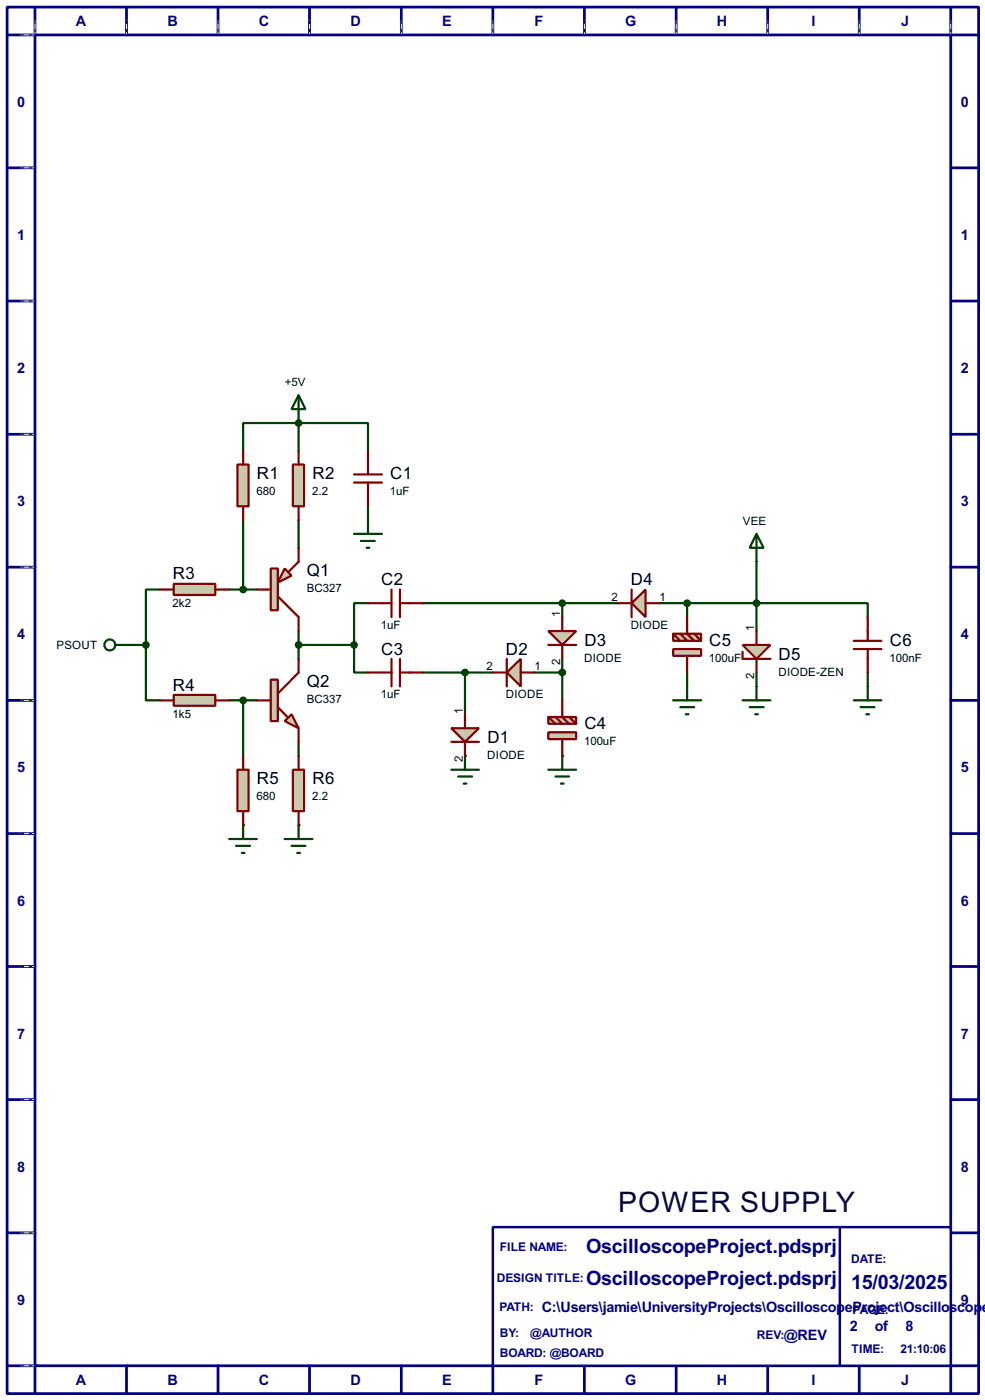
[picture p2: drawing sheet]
<svg xmlns="http://www.w3.org/2000/svg" width="180mm" height="256mm" viewBox="0 0 180 256" stroke-linecap="round" stroke-linejoin="round" font-family="sans-serif">
<g fill="none" stroke="#000080" stroke-width=".5">
<path d="M1.3 1.3h177.8v254h-177.8zM6.4 6.4h167.6v243.8h-167.6zM6.4 1.3v5.1h-5.1M23.2 1.3v5.1M39.9 1.3v5.1M56.7 1.3v5.1M73.5 1.3v5.1M90.2 1.3v5.1M107 1.3v5.1M123.8 1.3v5.1M140.5 1.3v5.1M157.3 1.3v5.1"/>
<path d="M174 1.3v5.1h5.1M1.3 30.8h5.1M174 30.8h5.1M1.3 55.2h5.1M174 55.2h5.1M1.3 79.6h5.1M174 79.6h5.1M1.3 103.9h5.1M174 103.9h5.1M1.3 128.3h5.1M174 128.3h5.1M1.3 152.7h5.1"/>
<path d="M174 152.7h5.1M1.3 177.1h5.1M174 177.1h5.1M1.3 201.5h5.1M174 201.5h5.1M1.3 225.9h5.1M174 225.9h5.1M1.3 250.2h5.1v5.1M23.2 250.2v5.1M39.9 250.2v5.1M56.7 250.2v5.1M73.5 250.2v5.1"/>
<path d="M90.2 250.2v5.1M107 250.2v5.1M123.8 250.2v5.1M140.5 250.2v5.1M157.3 250.2v5.1M179.1 250.2h-5.1v5.1"/>
</g>
<g fill="none" stroke="#fff" stroke-width=".18">
<path d="M3.9 6.4h2.3M6.4 3.9v2.3M23.2 3.9v2.3M39.9 3.9v2.3M56.7 3.9v2.3M73.5 3.9v2.3M90.2 3.9v2.3M107 3.9v2.3M123.8 3.9v2.3M140.5 3.9v2.3M157.3 3.9v2.3M174 3.9v2.3"/>
<path d="M3.9 30.8h2.3M3.9 55.2h2.3M3.9 79.6h2.3M3.9 103.9h2.3M3.9 128.3h2.3M3.9 152.7h2.3M3.9 177.1h2.3M3.9 201.5h2.3M3.9 225.9h2.3M3.9 250.2h2.3"/>
</g>
<g fill="none" stroke="#000" stroke-width=".18" stroke-dasharray=".5 1">
<path d="M3.9 6.4h2.3M6.4 3.9v2.3M23.2 3.9v2.3M39.9 3.9v2.3M56.7 3.9v2.3M73.5 3.9v2.3M90.2 3.9v2.3M107 3.9v2.3M123.8 3.9v2.3M140.5 3.9v2.3M157.3 3.9v2.3M174 3.9v2.3"/>
<path d="M3.9 30.8h2.3M3.9 55.2h2.3M3.9 79.6h2.3M3.9 103.9h2.3M3.9 128.3h2.3M3.9 152.7h2.3M3.9 177.1h2.3M3.9 201.5h2.3M3.9 225.9h2.3M3.9 250.2h2.3"/>
</g>
<path d="M90.2 224.8h83.8v25.4h-83.8z" fill="#fff" stroke="#000080" stroke-width=".45"/>
<path d="M153.7 224.8v25.4" fill="none" stroke="#000080" stroke-width=".45"/>
<path d="M44.5 95.3v12.7M54.7 95.3v5.1M67.4 92.8v2.5M42 108h5" fill="none" stroke="#004000" stroke-width=".4"/>
<g fill="#004000">
<circle cx="44.5" cy="151.2" r=".2"/>
<circle cx="54.7" cy="151.2" r=".2"/>
</g>
<g fill="none" stroke="#004000" stroke-width=".4">
<path d="M54.7 115.6v5.1M54.7 118.2h10.1M64.8 118.2v5h2.6M67.4 110.5h-2.6v7.7M77.5 110.5h35.6M102.9 110.5v2.6M120.7 110.5h17.8M125.8 110.5v2.6M138.5 110.5h20.3v2.6M138.5 110.5v5.1M54.7 135.9v2.6M77.5 123.2h12.7"/>
<path d="M102.9 120.7v2.5h-5.1M125.8 123.2v2.6M138.5 123.2v2.6M158.8 123.2v2.6"/>
</g>
<circle cx="102.9" cy="138.5" r=".2" fill="#004000"/>
<path d="M85.1 123.2v7.7M102.9 123.2v5.1" fill="none" stroke="#004000" stroke-width=".4"/>
<circle cx="85.1" cy="138.5" r=".2" fill="#004000"/>
<path d="M54.7 77.5h-10.2v5.1M54.7 77.5h12.7v5.1M54.7 77.5v5.1M24.2 118.2h2.5M26.7 118.2v10.1h2.6M29.3 108h-2.6v10.2M42 128.3h5M44.5 128.3v10.2" fill="none" stroke="#004000" stroke-width=".4"/>
<circle cx="54.7" cy="77.5" r=".2" fill="#004000"/>
<path d="M138.5 102.9v7.6" fill="none" stroke="#004000" stroke-width=".4"/>
<path d="M43.5 85.1h2v7.7h-2z" fill="#c8c8aa" stroke="#800000" stroke-width=".4"/>
<path d="M44.5 82.6v2.5M44.5 92.8v2.5" fill="none" stroke="#800000" stroke-width=".4"/>
<path d="M53.6 85.1h2.1v7.7h-2.1z" fill="#c8c8aa" stroke="#800000" stroke-width=".4"/>
<path d="M54.7 82.6v2.5M54.7 92.8v2.5M64.8 86.9h5.1M64.8 88.4h5.1M67.4 82.6v4.3M67.4 88.4v4.4" fill="none" stroke="#800000" stroke-width=".4"/>
<path d="M52.1 104.2l1.3 1.3-2.5 1.2z" fill="#c8c8aa" stroke="#800000" stroke-width=".4"/>
<path d="M49.6 104.2h1.3v7.6h-1.3z" fill="#c8c8aa" stroke="#800000" stroke-width=".4"/>
<path d="M47 108h2.6M50.9 109.3l3.8 3.8v2.5M54.7 100.4v2.5l-1.8 1.8" fill="none" stroke="#800000" stroke-width=".4"/>
<path d="M31.8 107h7.6v2h-7.6z" fill="#c8c8aa" stroke="#800000" stroke-width=".4"/>
<path d="M29.3 108h2.5M39.4 108h2.6" fill="none" stroke="#800000" stroke-width=".4"/>
<path d="M31.8 127.3h7.6v2h-7.6z" fill="#c8c8aa" stroke="#800000" stroke-width=".4"/>
<path d="M29.3 128.3h2.5M39.4 128.3h2.6" fill="none" stroke="#800000" stroke-width=".4"/>
<path d="M52.1 132.1l1.3-1.2 1.3 2.5z" fill="#c8c8aa" stroke="#800000" stroke-width=".4"/>
<path d="M49.6 124.5h1.3v7.6h-1.3z" fill="#c8c8aa" stroke="#800000" stroke-width=".4"/>
<path d="M47 128.3h2.6M50.9 129.6l1.7 1.8M54.7 120.7v2.5l-3.8 3.9M54.7 133.4v2.5" fill="none" stroke="#800000" stroke-width=".4"/>
<circle cx="44.5" cy="108" r=".5" fill="#004000" stroke="#004000" stroke-width=".4"/>
<path d="M64.8 97.8h5.1M66.1 99.1h2.5M67.4 95.3v2.5M67.1 100.4h.5M42 153.7h5M43.2 155h2.6M44.3 156.3h.5M44.5 151.2v2.5" fill="none" stroke="#004000" stroke-width=".4"/>
<path d="M43.5 141h2v7.6h-2z" fill="#c8c8aa" stroke="#800000" stroke-width=".4"/>
<path d="M44.5 138.5v2.5M44.5 148.6v2.6" fill="none" stroke="#800000" stroke-width=".4"/>
<path d="M52.1 153.7h5.1M53.4 155h2.5M54.4 156.3h.5M54.7 151.2v2.5" fill="none" stroke="#004000" stroke-width=".4"/>
<path d="M53.6 141h2.1v7.6h-2.1z" fill="#c8c8aa" stroke="#800000" stroke-width=".4"/>
<path d="M67.4 110.5h4.3M71.7 108v5.1M73.2 108v5.1M73.2 110.5h4.3M54.7 138.5v2.5M67.4 123.2h4.3M71.7 120.7v5.1M73.2 120.7v5.1M73.2 123.2h4.3M54.7 148.6v2.6" fill="none" stroke="#800000" stroke-width=".4"/>
<g fill="#004000" stroke="#004000" stroke-width=".4">
<circle cx="54.6" cy="118.2" r=".5"/>
<circle cx="64.8" cy="118.2" r=".5"/>
</g>
<path d="M92.8 123.2l2.5-2.5v5.1z" fill="#c8c8aa" stroke="#800000" stroke-width=".4"/>
<path d="M90.2 123.2h2.6M92.8 120.7v5.1M95.3 123.2h2.5" fill="none" stroke="#800000" stroke-width=".4"/>
<circle cx="85.1" cy="123.2" r=".5" fill="#004000" stroke="#004000" stroke-width=".4"/>
<path d="M100.4 115.6h5.1l-2.6 2.6z" fill="#c8c8aa" stroke="#800000" stroke-width=".4"/>
<path d="M100.4 118.2h5.1M102.9 113.1v2.5M102.9 118.2v2.5" fill="none" stroke="#800000" stroke-width=".4"/>
<circle cx="102.9" cy="123.2" r=".5" fill="#004000" stroke="#004000" stroke-width=".4"/>
<path d="M115.6 110.5l2.6-2.5v5.1z" fill="#c8c8aa" stroke="#800000" stroke-width=".4"/>
<path d="M113.1 110.5h2.5M115.6 108v5.1M118.2 110.5h2.5" fill="none" stroke="#800000" stroke-width=".4"/>
<circle cx="102.9" cy="110.5" r=".5" fill="#004000" stroke="#004000" stroke-width=".4"/>
<g fill="#c8c8aa" stroke="#800000" stroke-width=".4">
<path d="M123.2 118.9h5.1v1.3h-5.1z"/>
<path d="M123.2 116.1h5.1v1.3h-5.1z"/>
</g>
<path d="M123.2 116.1l1.3 1.3M124.5 116.1l1.3 1.3M125.8 113.1v3l1.3 1.3M127.1 116.1l1.2 1.3M125.8 120.2v3" fill="none" stroke="#800000" stroke-width=".4"/>
<path d="M135.9 118.2h5.1l-2.5 2.5z" fill="#c8c8aa" stroke="#800000" stroke-width=".4"/>
<path d="M135.9 119.4v1.3h5.1M138.5 115.6v2.6M156.3 118.9h5M156.3 117.4h5M158.8 113.1v4.3M158.8 118.9v4.3M138.5 120.7v2.5" fill="none" stroke="#800000" stroke-width=".4"/>
<g fill="#004000" stroke="#004000" stroke-width=".4">
<circle cx="125.7" cy="110.5" r=".5"/>
<circle cx="138.4" cy="110.5" r=".5"/>
</g>
<g fill="none" stroke="#004000" stroke-width=".4">
<path d="M102.9 138.5v2.5M123.2 128.3h5.1M124.5 129.6h2.6M125.5 130.9h.5M125.8 125.8v2.5M135.9 128.3h5.1M137.2 129.6h2.6M138.2 130.9h.5M138.5 125.8v2.5M156.3 128.3h5M157.5 129.6h2.6M158.6 130.9h.5"/>
<path d="M158.8 125.8v2.5M100.4 141h5.1M101.7 142.3h2.5M102.7 143.6h.5"/>
</g>
<g fill="#c8c8aa" stroke="#800000" stroke-width=".4">
<path d="M100.4 134.2h5.1v1.2h-5.1z"/>
<path d="M100.4 131.4h5.1v1.2h-5.1z"/>
</g>
<path d="M100.4 131.4l1.3 1.2M101.7 131.4l1.2 1.2M102.9 128.3v3.1l1.3 1.2M102.9 135.4v3.1M104.2 131.4l1.3 1.2" fill="none" stroke="#800000" stroke-width=".4"/>
<path d="M85.1 138.5v2.5M82.6 141h5.1M83.9 142.3h2.5M84.9 143.6h.5" fill="none" stroke="#004000" stroke-width=".4"/>
<path d="M82.6 133.4h5.1l-2.6 2.5z" fill="#c8c8aa" stroke="#800000" stroke-width=".4"/>
<path d="M82.6 135.9h5.1M85.1 130.9v2.5M85.1 135.9v2.6" fill="none" stroke="#800000" stroke-width=".4"/>
<g fill="#004000" stroke="#004000" stroke-width=".4">
<circle cx="44.5" cy="128.3" r=".5"/>
<circle cx="26.7" cy="118.2" r=".5"/>
<circle cx="54.6" cy="77.5" r=".5"/>
</g>
<g fill="none" stroke="#004000" stroke-width=".4">
<path d="M54.7 72.4l1.2 2.6h-2.5zM54.7 72.4v5.1M138.5 97.8l1.3 2.6h-2.6zM138.5 97.8v5.1M21.1 118.2h3.1"/>
<circle cx="20.1" cy="118.2" r="1"/>
</g>
<text font-size="5.8" fill="#000040" x="113.1" y="222">POWER SUPPLY</text>
<g font-size="4.1" fill="#000080">
<text x="107.3" y="229.5">OscilloscopeProject.pdsprj</text>
<text x="107.3" y="235.4">OscilloscopeProject.pdsprj</text>
<text x="155.8" y="236.1">15/03/2025</text>
</g>
<g font-size="3.5">
<text x="47" y="87.8">R1</text>
<text x="57.2" y="87.8">R2</text>
<text x="71.4" y="87.8">C1</text>
<text x="31.7" y="106.2">R3</text>
<text x="56.2" y="105.6">Q1</text>
<text x="69.8" y="107.2">C2</text>
<text x="115.5" y="107.2">D4</text>
<text x="69.8" y="119.9">C3</text>
<text x="92.6" y="119.9">D2</text>
<text x="107" y="118.3">D3</text>
<text x="129.8" y="118.3">C5</text>
<text x="162.9" y="118.3">C6</text>
<text x="56.2" y="125.9">Q2</text>
<text x="142.5" y="120.9">D5</text>
<text x="31.7" y="126.5">R4</text>
<text x="89.2" y="136.1">D1</text>
<text x="107" y="133.6">C4</text>
<text x="47" y="143.7">R5</text>
<text x="57.2" y="143.7">R6</text>
</g>
<g font-size="3" fill="#000080">
<text x="13.9" y="4.9">A</text>
<text x="30.6" y="4.9">B</text>
<text x="47.4" y="4.9">C</text>
<text x="64.1" y="4.9">D</text>
<text x="80.9" y="4.9">E</text>
<text x="97.8" y="4.9">F</text>
<text x="114.4" y="4.9">G</text>
<text x="131.2" y="4.9">H</text>
<text x="148.5" y="4.9">I</text>
<text x="164.9" y="4.9">J</text>
<text x="3.2" y="19.5">0</text>
<text x="175.9" y="19.5">0</text>
<text x="3.2" y="44">1</text>
<text x="175.9" y="44">1</text>
<text x="3.2" y="68.4">2</text>
<text x="175.9" y="68.4">2</text>
<text x="3.2" y="92.7">3</text>
<text x="175.9" y="92.7">3</text>
<text x="3.2" y="117.1">4</text>
<text x="175.9" y="117.1">4</text>
<text x="3.2" y="141.5">5</text>
<text x="175.9" y="141.5">5</text>
<text x="3.2" y="165.9">6</text>
<text x="175.9" y="165.9">6</text>
<text x="3.2" y="190.3">7</text>
<text x="175.9" y="190.3">7</text>
<text x="3.2" y="214.7">8</text>
<text x="175.9" y="214.7">8</text>
<text x="3.2" y="239.1">9</text>
<text x="175.9" y="239.1">9</text>
<text x="99.1" y="240.4">C:\Users\jamie\UniversityProjects\OscilloscopeProject\Oscilloscop</text>
<text x="143.5" y="245.5">@REV</text>
<text x="155.6" y="243.9">2</text>
<text x="160.1" y="243.9">of</text>
<text x="165.7" y="243.9">8</text>
<text x="179.7" y="240.4">e</text>
<text x="13.9" y="253.8">A</text>
<text x="30.6" y="253.8">B</text>
<text x="47.4" y="253.8">C</text>
<text x="64.1" y="253.8">D</text>
<text x="80.9" y="253.8">E</text>
<text x="97.8" y="253.8">F</text>
<text x="114.4" y="253.8">G</text>
<text x="131.2" y="253.8">H</text>
<text x="148.5" y="253.8">I</text>
<text x="164.9" y="253.8">J</text>
</g>
<g font-size="2.5" fill="#000080">
<text x="91.5" y="229.3">FILE NAME:</text>
<text x="155.8" y="231.3">DATE:</text>
<text x="90.9" y="234.9">DESIGN TITLE:</text>
<text x="91.4" y="240.2">PATH:</text>
<text x="91.5" y="245">BY:</text>
<text x="97.1" y="245">@AUTHOR</text>
<text x="138.5" y="245.3">REV:</text>
<text x="156" y="240.7">PAGE:</text>
<text x="91.5" y="248.7">BOARD: @BOARD</text>
<text x="155.8" y="247.8">TIME:</text>
<text x="164.8" y="247.8">21:10:06</text>
</g>
<g font-size="2.4">
<text x="52.1" y="70.7">+5V</text>
<text x="47" y="90.8">680</text>
<text x="57.2" y="90.8">2.2</text>
<text x="71.4" y="90.8">1uF</text>
<text x="135.9" y="96.1">VEE</text>
<text x="31.6" y="111.2">2k2</text>
<text x="56.1" y="108.5">BC327</text>
<text x="102.5" y="113" transform="rotate(-90 102.5 113)">1</text>
<text x="111.9" y="110.1">2</text>
<text x="120.7" y="110.1">1</text>
<text x="10.3" y="119">PSOUT</text>
<text x="69.7" y="115.3">1uF</text>
<text x="115.4" y="115.3">DIODE</text>
<text x="138.1" y="115.6" transform="rotate(-90 138.1 115.6)">1</text>
<text x="89.1" y="122.8">2</text>
<text x="97.8" y="122.8">1</text>
<text x="102.5" y="121.8" transform="rotate(-90 102.5 121.8)">2</text>
<text x="106.9" y="121.2">DIODE</text>
<text x="129.8" y="121.2">100uF</text>
<text x="138.1" y="124.4" transform="rotate(-90 138.1 124.4)">2</text>
<text x="142.5" y="123.8">DIODE-ZEN</text>
<text x="162.8" y="121.2">100nF</text>
<text x="31.6" y="131.5">1k5</text>
<text x="56.1" y="128.9">BC337</text>
<text x="69.7" y="128">1uF</text>
<text x="84.7" y="130.9" transform="rotate(-90 84.7 130.9)">1</text>
<text x="92.6" y="128">DIODE</text>
<text x="106.9" y="136.5">100uF</text>
<text x="84.7" y="139.6" transform="rotate(-90 84.7 139.6)">2</text>
<text x="89.2" y="139">DIODE</text>
<text x="47" y="146.6">680</text>
<text x="57.2" y="146.6">2.2</text>
</g>
</svg>
